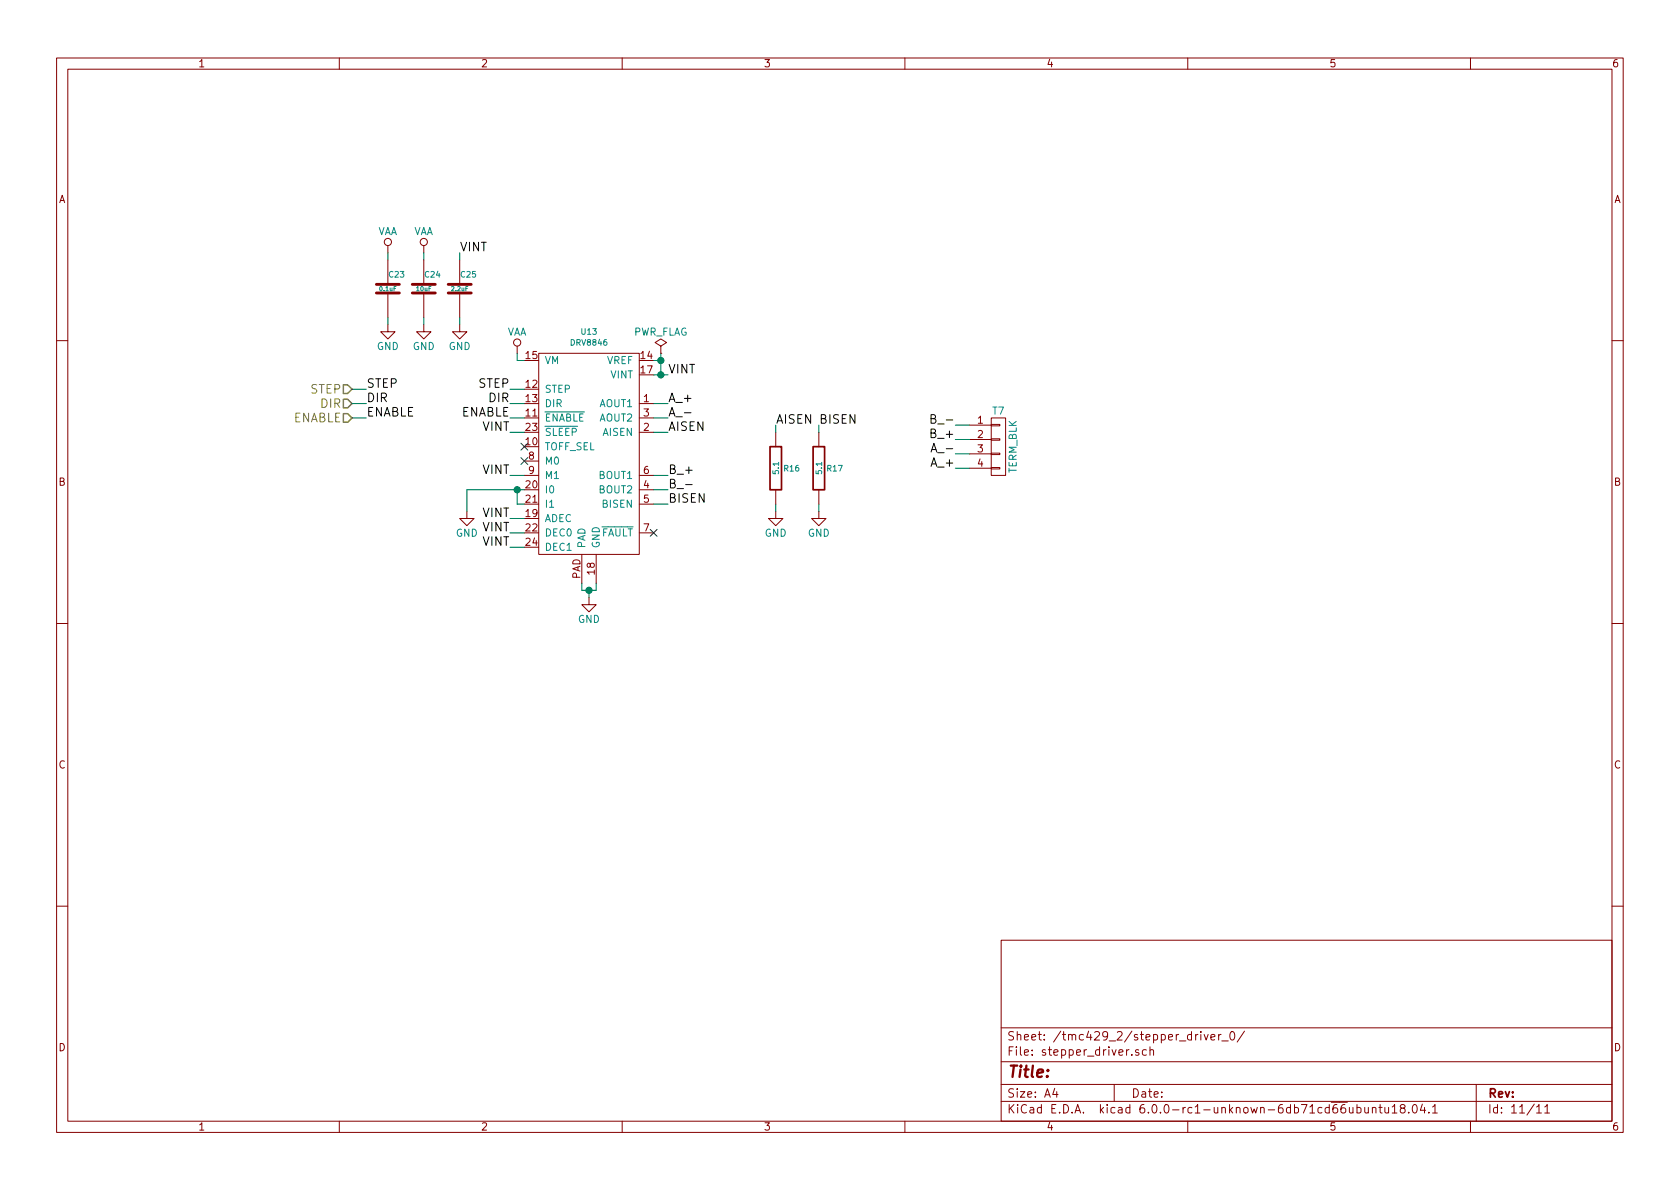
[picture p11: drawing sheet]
<svg xmlns="http://www.w3.org/2000/svg" width="297mm" height="210mm" viewBox="0 0 297 210" stroke-linecap="round" stroke-linejoin="round" font-family="sans-serif">
<g fill="none" stroke="#840000" stroke-width=".18">
<path d="M10 10.3h277v189.9h-277zM12 12.2h273v186.1h-273zM60 10.3v1.9M110 10.3v1.9M160 10.3v1.9M210 10.3v1.9M260 10.3v1.9M68.6 57.4v1.3h1.2l-1.2 1.2-1.3-1.2h1.3M68.6 43.4v1.3M68.6 46v4.3M68.6 51.8v4.3M74.9 57.4v1.3h1.3l-1.3 1.2-1.2-1.2h1.2"/>
<path d="M74.9 43.4v1.3M74.9 46v4.3M74.9 51.8v4.3M81.3 57.4v1.3h1.2l-1.2 1.2-1.3-1.2h1.3M81.3 46v4.3M81.3 51.8v4.3M10 60.2h2M91.4 61.2v1.3M95.2 62.5h17.8v35.5h-17.8zM113 71.4h2.6M113 76.4h2.6M113 73.9h2.6"/>
<path d="M116.8 61.2l1.1-.6-1.1-.7-1 .7 1 .6v1.3M116.8 62.5h.1M137.2 76.4v2.6M144.8 76.4v2.6M171.4 75.2h3.9M171.4 77.7h3.9M175.3 77.6h1.5v.2h-1.5zM175.3 75.1h1.5v.2h-1.5zM175.3 73.9h2.5v10.2h-2.5zM285 60.2h2M82.5 90.4v1.3h1.3l-1.3 1.3-1.2-1.3h1.2M92.7 84.1h2.5"/>
<path d="M92.7 81.5h2.5M102.9 98v5.1M105.4 98v5.1M113 86.6h2.6M113 89.1h2.6M113 84.1h2.6M113 94.2h2.6M137.2 90.4v1.3h1.2l-1.2 1.3-1.3-1.3h1.3M137.2 86.6v2.5M144.8 90.4v1.3h1.2l-1.2 1.3-1.3-1.3h1.3M144.8 86.6v2.5M171.4 80.3h3.9"/>
<path d="M171.4 82.8h3.9M175.3 82.7h1.5v.2h-1.5zM175.3 80.1h1.5v.3h-1.5zM10 110.3h2M104.1 105.7v1.2h1.3l-1.3 1.3-1.2-1.3h1.2M285 110.3h2M10 160.2h2M177 166.3h108v32h-108zM285 160.2h2M60 198.3v1.9M110 198.3v1.9M160 198.3v1.9"/>
<path d="M177 194.8h108M177 191.8h108M177 187.8h108M177 181.8h108M186.5 192.5l-.4 1h1M186.8 193v1M197 191.8v3M201.3 185.7l-.3-.1-.2 .2v.2l.5 .2v.3h-.5M202.7 185.7l-.4-.1-.3 .3 .1 .6h.6M203.3 185.7l.3-.1 .3 .1 .1 .9M203.3 185.1v1.5M210 198.3v1.9"/>
<path d="M212.3 182.4v.2M212.3 182.9v1M212.9 182.9l.4 1 .3-1M214.1 183.4l.7-.1v-.3l-.5-.1-.2 .2 .1 .7h.6M215.5 182.9v1M215.9 182.9l-.3 .1-.1 .2M216 184.1h1.2M217.6 182.6l.2-.2a.81 .81 0 0 1 .6 .6 .81 .81 0 0 1-.3 .8l-.1 .1a.79 .79 0 0 1-.4-1.3zM220 182.3l-1.3 2M238.6 195.8l.1 .9 .3 .1 .2-.1M239.2 195.8v1M239.9 195.9l.5-.1 .2 .3v.6l-.2 .1-.5-.1"/>
<path d="M239.9 195.3v1.5M241.3 195.8l.1 .9 .3 .1 .2-.1M241.9 195.8v1M242.6 196l.3-.2 .3 .1 .1 .9M242.6 195.8v1M243.8 195.8h.6M244 195.3v1.3l.4 .2M244.9 195.8v.8a.39 .39 0 0 0 .6 .1M245.5 195.8v1M246.2 195.8l.4-.5v1.5M246.2 196.8h.8M247.9 196l-.3-.3v-.2l.3-.2 .4 .1 .1 .2v.2l-.7 .2a.48 .48 0 0 0-.1 .7l.3 .1 .5-.1a.48 .48 0 0 0-.1-.7h-.2"/>
<path d="M249.1 196.7v.1M249.9 195.5l.2-.2a.81 .81 0 0 1 .6 .6 .81 .81 0 0 1-.3 .8l-.2 .1a.79 .79 0 0 1-.3-1.3zM251.5 195.2l-.4 1.1h1M251.9 195.8v1M252.6 196.7v.1M253.3 195.8l.4-.5v1.5M253.3 196.8h.8M260 198.3v1.9M261 191.8v6.5M271.7 195.8l.4-.5v1.5M271.7 196.8h.8M273.1 195.8l.5-.5v1.5"/>
<path d="M273.1 196.8h.9"/>
<circle cx="68.6" cy="42.8" r=".63"/>
<circle cx="74.9" cy="42.8" r=".63"/>
<circle cx="91.4" cy="60.6" r=".63"/>
</g>
<path d="M60.7 68.1h.8l.7 .7-.7 .8h-.8zM60.7 70.6h.8l.7 .8-.7 .7h-.8zM60.7 73.1h.8l.7 .8-.7 .8h-.8z" fill="none" stroke="#848400" stroke-width=".25"/>
<path d="M66.5 51.8h4.1M66.5 50.3h4.1M72.9 51.8h4.1M72.9 50.3h4.1M79.2 51.8h4.1M79.2 50.3h4.1" fill="none" stroke="#840000" stroke-width=".51"/>
<g fill="none" stroke="#008400" stroke-width=".18">
<path d="M68.6 44.7v1.3M68.6 56.1v1.3M74.9 44.7v1.3M74.9 56.1v1.3M81.3 44.7v1.3M81.3 56.1v1.3M62.2 71.4h2.6M62.2 73.9h2.6M62.2 68.8h2.6M90.2 71.4h2.5M90.2 73.9h2.5M90.2 76.4h2.5"/>
<path d="M90.2 68.8h2.5M91.4 62.5v1.2h1.3M115.6 63.7h1.2M115.6 71.4h2.5M115.6 73.9h2.5M115.6 66.3h2.5M115.6 76.4h2.5M116.8 62.5v3.8M137.2 75.2v1.2M144.8 75.2v1.2M168.9 75.2h2.5M168.9 77.7h2.5"/>
<path d="M90.2 84.1h2.5M90.2 91.7h2.5M90.2 94.2h2.5M90.2 96.8h2.5M91.4 86.6v2.5h1.3M92.7 86.6h-10.2v3.8M115.6 84.1h2.5M115.6 86.6h2.5M115.6 89.1h2.5M137.2 89.1v1.3M144.8 89.1v1.3M168.9 80.3h2.5"/>
<path d="M168.9 82.8h2.5M102.9 103.1v1.3h2.5v-1.3M104.1 104.4v1.3"/>
</g>
<g fill="#008400" stroke="#008400" stroke-width=".25">
<circle cx="104.1" cy="104.4" r=".51"/>
<circle cx="116.8" cy="66.3" r=".51"/>
<circle cx="116.8" cy="63.7" r=".51"/>
<circle cx="91.4" cy="86.6" r=".51"/>
</g>
<path d="M121 73h1.2M164.6 79.9l.5-1.5 .5 1.5M164.6 74h.7l.1-.2-.1-.4-.7-.1v1.5h.6l.3-.3a.41 .41 0 0 0-.4-.5M121.2 85.7h1.2" fill="none" stroke="#000" stroke-width=".18"/>
<path d="M92.1 78.4l1.2 1.2M93.3 78.4l-1.2 1.2M92.1 80.9l1.2 1.2M93.3 80.9l-1.2 1.2M115 93.6l1.2 1.2M116.2 93.6l-1.2 1.2" fill="none" stroke="#000084" stroke-width=".18"/>
<path d="M136.1 79h2.1v7.6h-2.1zM143.8 79h2v7.6h-2z" fill="none" stroke="#840000" stroke-width=".3"/>
<text font-size="2.8" fill="#840000" x="178" y="190.5">Title:</text>
<g font-size="2.1">
<text x="81.3" y="44.4">VINT</text>
<text x="64.8" y="68.6">STEP</text>
<text x="64.8" y="71.1">DIR</text>
<text x="84.6" y="68.6">STEP</text>
<text x="86.5" y="71.1">DIR</text>
<text x="118.1" y="71.1">A_+</text>
<text x="118.1" y="66">VINT</text>
<text x="64.8" y="73.7">ENABLE</text>
<text x="81.4" y="73.7">ENABLE</text>
<text x="85.3" y="76.2">VINT</text>
<text x="118.1" y="73.7">A_-</text>
<text x="118.1" y="76.2">AISEN</text>
<text x="137.2" y="74.9">AISEN BISEN</text>
<text x="164.9" y="77.5">B_+</text>
<text x="165.5" y="74.9">B_-</text>
<text x="85.3" y="83.8">VINT</text>
<text x="118.1" y="83.8">B_+</text>
<text x="164.9" y="82.5">A_+</text>
<text x="165.5" y="80">A_-</text>
<text x="118.1" y="86.4">B_-</text>
<text x="118.1" y="88.9">BISEN</text>
<text x="85.3" y="91.4">VINT</text>
<text x="85.3" y="94">VINT</text>
<text x="85.3" y="96.5">VINT</text>
</g>
<g font-size="2.1" fill="#848400">
<text x="54.9" y="69.6">STEP</text>
<text x="51.7" y="74.7">ENABLE</text>
<text x="56.8" y="72.1">DIR</text>
</g>
<g font-size="2.1" fill="#840000">
<text x="178" y="184">Sheet: /tmc429_2/stepper_driver_0/</text>
<text x="178" y="186.7">File: stepper_driver.sch</text>
<text x="178" y="196.9">KiCad E.D.A. kicad 6.0.0-rc1-unknown-6db71cd66ubuntu18.04.1</text>
<text x="178" y="194.1">Size: A4</text>
<text x="200" y="194.1">Date:</text>
<text x="263" y="194.1">Rev:</text>
<text x="263" y="196.9">Id: 11/11</text>
</g>
<g font-size="1.8" fill="#840000">
<text x="35" y="11.9">1</text>
<text x="85" y="11.9">2</text>
<text x="135" y="11.9">3</text>
<text x="185" y="11.9">4</text>
<text x="235" y="11.9">5</text>
<text x="285" y="11.9">6</text>
<text x="10.4" y="35.9">A</text>
<text x="285.4" y="35.9">A</text>
<text x="93" y="63.5">15</text>
<text x="113.3" y="63.5">14</text>
<text x="93" y="68.6">12</text>
<text x="93" y="71.1">13</text>
<text x="113.3" y="66">17</text>
<text x="113.8" y="71.1">1</text>
<text x="93" y="73.7">11</text>
<text x="93" y="76.2">23</text>
<text x="113.8" y="76.2">2</text>
<text x="113.8" y="73.7">3</text>
<text x="172.9" y="74.9">1</text>
<text x="172.9" y="77.5">2</text>
<text x="93" y="78.7">10</text>
<text x="93.5" y="81.3">8</text>
<text x="93.5" y="83.8">9</text>
<text x="113.8" y="83.8">6</text>
<text x="172.9" y="80">3</text>
<text x="172.9" y="82.5">4</text>
<text x="10.4" y="85.9">B</text>
<text x="93" y="86.4">20</text>
<text x="93" y="88.9">21</text>
<text x="113.8" y="86.4">4</text>
<text x="113.8" y="88.9">5</text>
<text x="285.4" y="85.9">B</text>
<text x="93" y="91.4">19</text>
<text x="93" y="94">22</text>
<text x="113.8" y="94">7</text>
<text x="93" y="96.5">24</text>
<text x="105.2" y="101.5" transform="rotate(-90 105.2 101.5)">18</text>
<text x="102.6" y="102.4" transform="rotate(-90 102.6 102.4)">PAD</text>
<text x="10.4" y="135.9">C</text>
<text x="285.4" y="135.9">C</text>
<text x="10.4" y="185.9">D</text>
<text x="285.4" y="185.9">D</text>
<text x="35" y="199.9">1</text>
<text x="85" y="199.9">2</text>
<text x="135" y="199.9">3</text>
<text x="185" y="199.9">4</text>
<text x="235" y="199.9">5</text>
<text x="285" y="199.9">6</text>
</g>
<g font-size="1.8" fill="#008484">
<text x="66.7" y="41.6">VAA</text>
<text x="73.1" y="41.6">VAA</text>
<text x="89.6" y="59.4">VAA</text>
<text x="111.9" y="59.4">PWR_FLAG</text>
<text x="66.6" y="61.9">GND</text>
<text x="73" y="61.9">GND</text>
<text x="79.3" y="61.9">GND</text>
<text x="96.3" y="64.4">VM</text>
<text x="107.3" y="64.4">VREF</text>
<text x="96.3" y="69.5">STEP</text>
<text x="108" y="66.9">VINT</text>
<text x="96.3" y="74.5">ENABLE</text>
<text x="96.3" y="72">DIR</text>
<text x="96.3" y="77.1">SLEEP</text>
<text x="106" y="72">AOUT1</text>
<text x="106" y="74.5">AOUT2</text>
<text x="106.6" y="77.1">AISEN</text>
<text x="175.5" y="73.3">T7</text>
<text x="96.3" y="79.6">TOFF_SEL</text>
<text x="96.3" y="82.2">M0</text>
<text x="179.8" y="83.8" transform="rotate(-90 179.8 83.8)">TERM_BLK</text>
<text x="96.3" y="87.2">I0</text>
<text x="96.3" y="89.8">I1</text>
<text x="96.3" y="84.7">M1</text>
<text x="106" y="87.2">BOUT2</text>
<text x="106" y="84.7">BOUT1</text>
<text x="106.6" y="89.8">BISEN</text>
<text x="80.6" y="94.9">GND</text>
<text x="96.3" y="92.3">ADEC</text>
<text x="96.3" y="94.9">DEC0</text>
<text x="106.2" y="94.9">FAULT</text>
<text x="135.2" y="94.9">GND</text>
<text x="142.8" y="94.9">GND</text>
<text x="96.3" y="97.4">DEC1</text>
<text x="103.5" y="97" transform="rotate(-90 103.5 97)">PAD</text>
<text x="106" y="97" transform="rotate(-90 106 97)">GND</text>
<text x="102.2" y="110.2">GND</text>
</g>
<g font-size="1.4" fill="#008484">
<text x="68.8" y="49.1">C23</text>
<text x="75.2" y="49.1">C24</text>
<text x="81.5" y="49.1">C25</text>
<text x="102.8" y="59.2">U13</text>
<text x="101.1" y="61.1">DRV8846</text>
<text x="137.7" y="83.7" transform="rotate(-90 137.7 83.7)">5.1</text>
<text x="138.7" y="83.4">R16</text>
<text x="145.3" y="83.7" transform="rotate(-90 145.3 83.7)">5.1</text>
<text x="146.3" y="83.4">R17</text>
</g>
<g font-size="1.1" fill="#008484">
<text x="67.2" y="51.5">0.1uF</text>
<text x="73.7" y="51.5">10uF</text>
<text x="79.9" y="51.5">2.2uF</text>
</g>
</svg>
